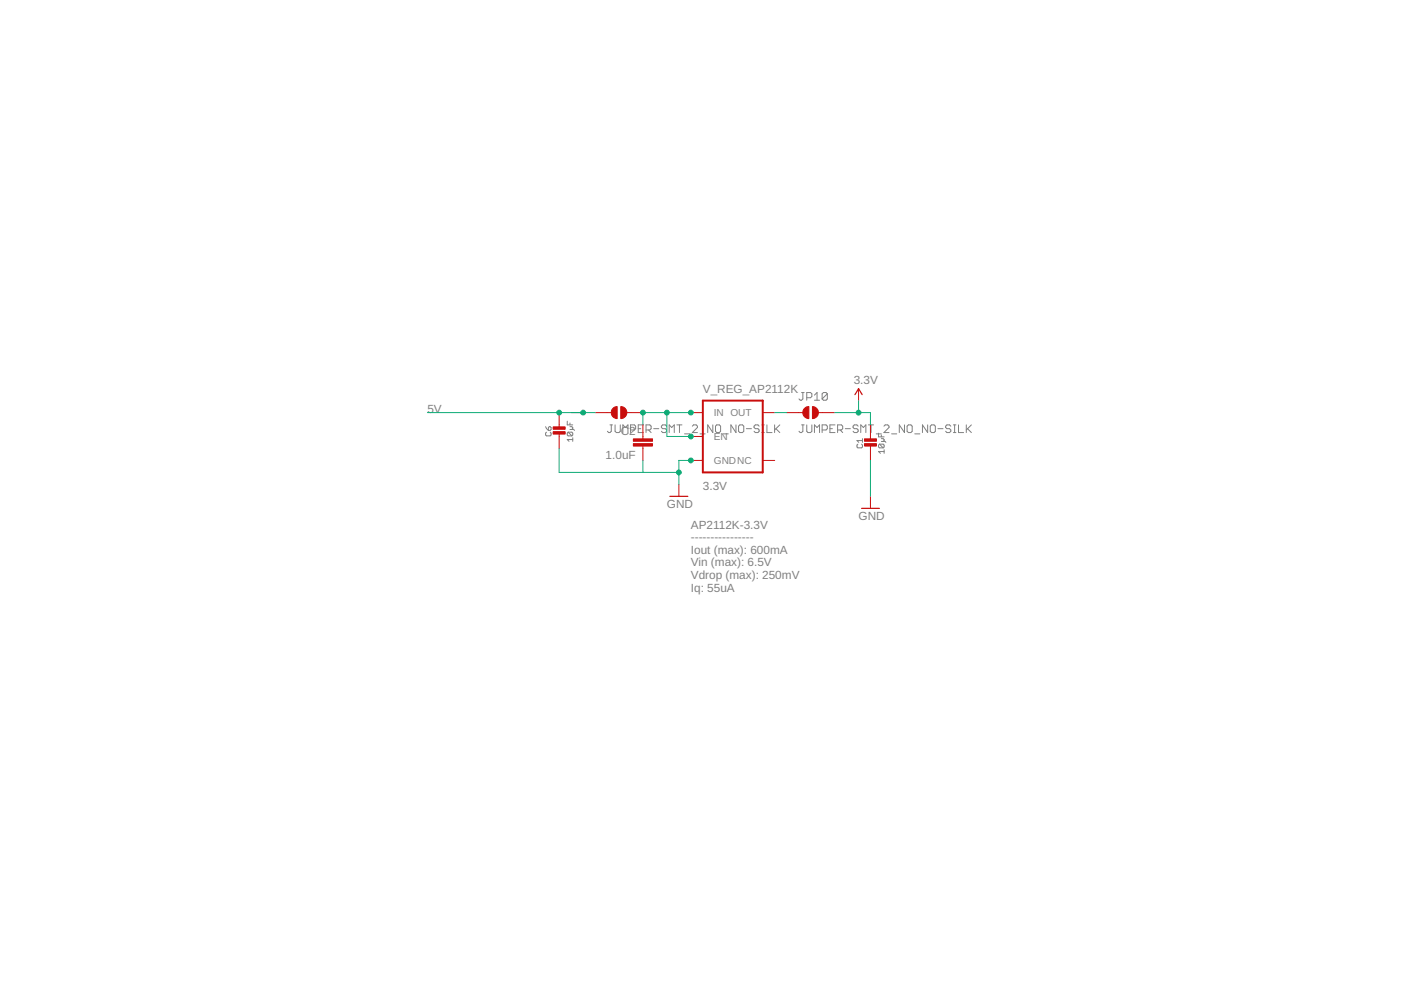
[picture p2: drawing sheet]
<svg xmlns="http://www.w3.org/2000/svg" width="297mm" height="210mm" viewBox="0 0 297 210" stroke-linecap="round" stroke-linejoin="round" font-family="sans-serif">
<g fill="none" stroke="#808080" stroke-width=".21">
<path d="M115.7 90.5l.6 .7M115.9 91.6l-.2 .2v.4l.2 .2h.7l.2-.2v-.4l-.2-.2M116.3 90.7l.2-.2 .3 .2v.4l-.2 .1h-.3zM120.3 89.3v.8h1.1M120.5 91.6h.7l.2 .2v.4l-.2 .2M120.5 91.6l-.2 .2v.4l.2 .2h.7M120.5 91.6l.7 .8M120.8 90.5h.4l.2 .2-.2 .4M120.8 91.1h.8l.2 .1M120.8 89.7v.4M121.4 93.2h-1.1l.3 .4M121.4 92.8v.8"/>
<path d="M129.3 90.1h.6M129.6 90.1v1.3l-.3 .3h-.2l-.3-.3M130.4 90.1v1.3l.3 .3h.5l.3-.3v-1.3M132.1 91.7v-1.6l.5 .5 .5-.5v1.6M133.7 91.2h.8l.3-.3v-.5l-.3-.3h-.8v1.6M135.3 90.9h.6M136.4 90.1h-1.1v1.6h1.1M137 91.2h.8l.2-.3v-.5l-.2-.3h-.8v1.6M137.5 91.2l.5 .5M138.6 90.9h1.1M141.3 90.4l-.2-.3h-.6l-.3 .3v.2l.3 .3h.6l.2 .3v.2l-.2 .3h-.6l-.3-.3M141.9 91.7v-1.6l.5 .5 .6-.5v1.6"/>
<path d="M143.5 90.1h1.1M144.1 90.1v1.6M145.1 92h1.1M146.8 90.4l.2-.3h.6l.3 .3v.2l-1.1 1.1h1.1M148.4 92h1.1M151.1 90.1v1.6l-1-1.6v1.6M152 90.1h.5l.3 .3v1l-.3 .3h-.5l-.3-.3v-1zM153.3 92h1.1M156 90.1v1.6l-1-1.6v1.6M156.6 90.4l.3-.3h.5l.3 .3v1l-.3 .3h-.5l-.3-.3zM158.2 90.9h1.1M161 90.4l-.3-.3h-.6l-.2 .3v.2l.2 .3h.6l.3 .3v.2l-.3 .3h-.6l-.2-.3"/>
<path d="M161.5 91.7h.6M161.5 90.1h.6M161.8 90.1v1.6M162.6 90.1v1.6h1.1M164.2 90.1v1.6M164.5 90.9l.8 .8M165.3 90.1l-1.1 1.1M169.9 90.1h.6M169.9 83.2h.6M170.2 90.1v1.3l-.3 .3h-.2l-.3-.3M170.2 83.2v1.4l-.3 .3h-.2l-.3-.3M171 90.1v1.3l.3 .3h.6l.2-.3v-1.3"/>
<path d="M171 84.3h.9l.2-.2v-.6l-.2-.3h-.9v1.7M172.7 91.7v-1.6l.5 .5 .6-.5v1.6M172.7 84.9h1.1M172.7 83.8l.5-.6v1.7M174.3 91.2h.8l.3-.3v-.5l-.3-.3h-.8v1.6M175.4 83.5l-.3-.3h-.5l-.3 .3v1.1M175.4 83.5v1.1l-.3 .3h-.5l-.3-.3M175.4 83.5l-1.1 1.1M176 90.9h.5M177 90.1h-1v1.6h1M177.6 91.2h.8l.3-.3v-.5l-.3-.3h-.8v1.6M178.1 91.2l.6 .5"/>
<path d="M179.2 90.9h1.1M181.9 94.2l-.2 .2v.4l.2 .2h.8l.2-.2v-.4l-.2-.2M181.9 90.4l-.2-.3h-.6l-.2 .3v.2l.2 .3h.6l.2 .3v.2l-.2 .3h-.6l-.2-.3M182.5 91.7v-1.6l.5 .5 .6-.5v1.6M182.9 93.4h-1.2l.4 .4M182.9 93v.8M184.1 90.1h1.1M184.7 90.1v1.6M185.8 92h1.1M186.3 91.8v.8h1.2M186.5 94.2h.7l.3 .2v.4l-.3 .2M186.5 94.2l-.2 .2v.4l.2 .2h.7"/>
<path d="M186.5 94.2l.7 .8M186.9 93h.3l.3 .2-.3 .4M186.9 93.6h.7l.2 .2M186.9 92.2v.4M187.4 90.4l.3-.3h.5l.3 .3v.2l-1.1 1.1h1.1M187.5 95.7h-1.2l.4 .4M187.5 95.4v.7M189 92h1.1M191.8 90.1v1.6l-1.1-1.6v1.6M192.3 90.4l.3-.3h.5l.3 .3v1l-.3 .3h-.5l-.3-.3zM194 92h1M196.7 90.1v1.6l-1.1-1.6v1.6"/>
<path d="M197.2 90.4l.3-.3h.5l.3 .3v1l-.3 .3h-.5l-.3-.3zM198.9 90.9h1M201.6 90.4l-.3-.3h-.5l-.3 .3v.2l.3 .3h.5l.3 .3v.2l-.3 .3h-.5l-.3-.3M202.1 91.7h.6M202.1 90.1h.6M202.4 90.1v1.6M203.2 90.1v1.6h1.1M204.9 90.1v1.6M205.1 90.9l.9 .8M206 90.1l-1.1 1.1"/>
</g>
<path d="M149 84.9h12.7v15.3h-12.7z" fill="none" stroke="#c90d0c" stroke-width=".42"/>
<g fill="none" stroke="#c90d0c" stroke-width=".21">
<path d="M118.6 87.5v3.3M118.6 91.8v3.3M126.2 87.5h3.4M132.9 87.5h3.4M136.3 90v3M136.3 94.6v3M146.5 87.5h2.5M146.5 97.6h2.5M146.5 92.5h2.5M161.7 87.5h2.6M161.7 97.6h2.6M166.8 87.5h3.4"/>
<path d="M173.5 87.5h3.5M182 82.4v2.5M184.6 90v3.3M184.6 94.3v3.3M143.9 102.7v2.5M184.6 105.2v2.6"/>
</g>
<path d="M181.3 83.7l.7-1.3 .8 1.3M142 105.2h3.8M182.7 107.8h3.8" fill="none" stroke="#c90d0c" stroke-width=".25"/>
<g fill="#c90d0c" stroke="#c90d0c" stroke-width=".21">
<path d="M134.3 94.1h4v.5h-4z"/>
<path d="M134.3 93h4v.6h-4z"/>
<path d="M117.3 91.5h2.5v.5h-2.5z"/>
<path d="M117.3 90.5h2.5v.5h-2.5z"/>
<path d="M183.3 94.1h2.5v.5h-2.5z"/>
<path d="M183.3 93h2.5v.6h-2.5z"/>
</g>
<g fill="#c90d0c" stroke="#c90d0c" stroke-width=".21">
<path d="M172.3 86.2a1.27 1.27 0 0 1 1.2 1.3 1.27 1.27 0 0 1-1.2 1.3z" fill-rule="evenodd"/>
<path d="M170.5 86.6l.5-.3 .5-.1v2.6a1.26 1.26 0 0 1-1.2-.8 1.26 1.26 0 0 1 .2-1.4z" fill-rule="evenodd"/>
<path d="M131.6 86.2a1.27 1.27 0 0 1 1.3 1.3 1.27 1.27 0 0 1-1.3 1.3z" fill-rule="evenodd"/>
<path d="M129.9 86.6l.5-.3 .5-.1v2.6a1.27 1.27 0 0 1-1.2-.8 1.27 1.27 0 0 1 .2-1.4z" fill-rule="evenodd"/>
</g>
<path d="M90.6 87.5h35.6M118.6 95.1v5.1h25.3M136.3 97.6v2.6M141.4 87.5v5h5.1M146.5 97.6h-2.6v5.1M146.5 87.5h-10.2v2.5M164.3 87.5h2.5M177 87.5h7.6v2.5M182 84.9v2.6M184.6 97.6v7.6" fill="none" stroke="#0dab76" stroke-width=".21"/>
<g fill="#0dab76" stroke="#0dab76" stroke-width=".21">
<circle cx="143.9" cy="100.2" r=".51"/>
<circle cx="146.5" cy="97.6" r=".51"/>
<circle cx="182" cy="87.5" r=".51"/>
<circle cx="123.6" cy="87.5" r=".51"/>
<circle cx="118.6" cy="87.5" r=".51"/>
<circle cx="141.4" cy="87.5" r=".51"/>
<circle cx="146.5" cy="92.5" r=".51"/>
<circle cx="146.5" cy="87.5" r=".51"/>
<circle cx="136.3" cy="87.5" r=".51"/>
</g>
<g font-size="2.5" fill="#808080">
<text x="149" y="83.4">V_REG_AP2112K</text>
<text x="181" y="81.4">3.3V</text>
<text x="90.6" y="87.5">5V</text>
<text x="131.6" y="92.2">C2</text>
<text x="128.4" y="97.2">1.0uF</text>
<text x="141.4" y="107.8">GND</text>
<text x="149" y="104">3.3V</text>
<text x="146.5" y="112.1">AP2112K-3.3V</text>
<text x="182" y="110.3">GND</text>
<text x="146.5" y="114.8">----------------</text>
<text x="146.5" y="117.4">Iout (max): 600mA</text>
<text x="146.5" y="120.1">Vin (max): 6.5V</text>
<text x="146.5" y="122.8">Vdrop (max): 250mV</text>
<text x="146.5" y="125.4">Iq: 55uA</text>
</g>
<g font-size="2.1" fill="#808080">
<text x="151.4" y="88.2">IN OUT</text>
<text x="151.4" y="93.3">EN</text>
<text x="151.4" y="98.4">GNDNC</text>
</g>
</svg>
